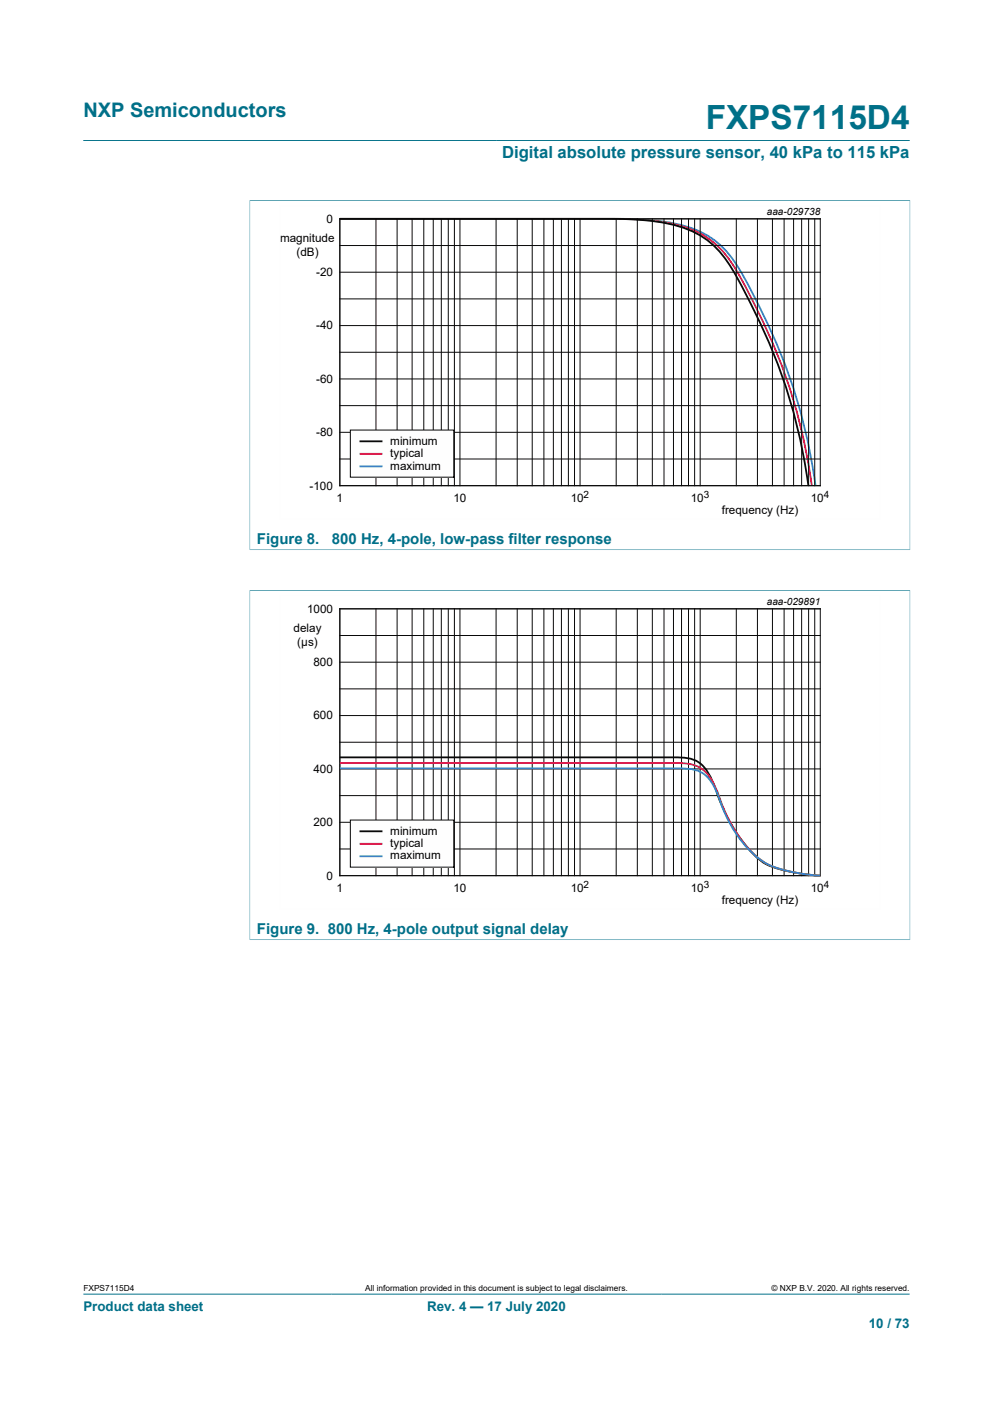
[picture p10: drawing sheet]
<svg xmlns="http://www.w3.org/2000/svg" width="210mm" height="297mm" viewBox="0 0 210 297" stroke-linecap="round" stroke-linejoin="round" font-family="sans-serif">
<path d="M17.6 29.7h174.8M52.8 42.4h139.7M52.8 42.3v74.1M192.4 42.3v74.1M52.8 116.3h139.7M17.6 273.8h174.8" fill="none" stroke="#007088" stroke-width=".21"/>
<g fill="none" stroke="#090909" stroke-width=".21">
<path d="M71.9 46.3h101.6v56.4h-101.6zM71.9 51.9h101.6M71.9 57.6h101.6M79.5 46.3v56.4M84 46.3v56.4M87.2 46.3v56.4M89.6 46.3v56.4M91.6 46.3v56.4M93.3 46.3v56.4M94.8 46.3v56.4M96.1 46.3v56.4M97.3 46.3v56.4"/>
<path d="M104.9 46.3v56.4M109.4 46.3v56.4M112.6 46.3v56.4M115 46.3v56.4M117 46.3v56.4M118.7 46.3v56.4M120.2 46.3v56.4M121.5 46.3v56.4M122.7 46.3v56.4M130.3 46.3v56.4M134.8 46.3v56.4M138 46.3v56.4"/>
<path d="M140.4 46.3v56.4M142.4 46.3v56.4M144.1 46.3v56.4M145.6 46.3v56.4M146.9 46.3v56.4M148.1 46.3v56.4M155.7 46.3v56.4M160.2 46.3v56.4M163.4 46.3v56.4M165.8 46.3v56.4M167.8 46.3v56.4M169.5 46.3v56.4"/>
<path d="M171 46.3v56.4M172.3 46.3v56.4M71.9 63.2h101.6M71.9 74.5h101.6M71.9 68.9h101.6M71.9 85.8h101.6M71.9 97.1h101.6M71.9 80.2h101.6M71.9 91.5h101.6"/>
</g>
<path d="M71.9 46.3h58.9a46.8 46.8 0 0 1 16 2.2 18.8 18.8 0 0 1 10 9.2 123.1 123.1 0 0 1 15.7 45" fill="none" stroke="#3980c9" stroke-width=".38"/>
<path d="M71.9 46.3h58.1a46.8 46.8 0 0 1 16 2.2 18.8 18.8 0 0 1 10 9.2 123 123 0 0 1 15.7 45" fill="none" stroke="#e31449" stroke-width=".38"/>
<path d="M71.9 46.3h57.4a46.8 46.8 0 0 1 16 2.2 18.8 18.8 0 0 1 10 9.2 123.1 123.1 0 0 1 15.7 45" fill="none" stroke="#090909" stroke-width=".38"/>
<path d="M186.2 43.5h-127v66.3h127" fill="none" stroke="#fefefe" stroke-width=".21"/>
<path d="M74.1 91h21.9v9.9h-21.9z" fill="#fefefe"/>
<g fill="none" stroke="#090909" stroke-width=".21">
<path d="M74.1 91h21.9v9.9h-21.9zM71.9 128.8h101.6v56.4h-101.6zM71.9 134.4h101.6M79.5 128.8v56.4M84 128.8v56.4M87.2 128.8v56.4M89.6 128.8v56.4M91.6 128.8v56.4M93.3 128.8v56.4M94.8 128.8v56.4M96.1 128.8v56.4M97.3 128.8v56.4"/>
<path d="M104.9 128.8v56.4M109.4 128.8v56.4M112.6 128.8v56.4M115 128.8v56.4M117 128.8v56.4M118.7 128.8v56.4M120.2 128.8v56.4M121.5 128.8v56.4M122.7 128.8v56.4M130.3 128.8v56.4M134.8 128.8v56.4M138 128.8v56.4"/>
<path d="M140.4 128.8v56.4M142.4 128.8v56.4M144.1 128.8v56.4M145.6 128.8v56.4M146.9 128.8v56.4M148.1 128.8v56.4M155.7 128.8v56.4M160.2 128.8v56.4M163.4 128.8v56.4M165.8 128.8v56.4M167.8 128.8v56.4M169.5 128.8v56.4"/>
<path d="M171 128.8v56.4M172.3 128.8v56.4M71.9 145.7h101.6M71.9 157h101.6M71.9 140.1h101.6M71.9 151.4h101.6M71.9 168.3h101.6M71.9 179.6h101.6M71.9 162.7h101.6M71.9 173.9h101.6"/>
</g>
<path d="M76 93.4h4.9" fill="none" stroke="#090909" stroke-width=".38"/>
<path d="M76 96h4.9" fill="none" stroke="#e31449" stroke-width=".38"/>
<path d="M76 98.6h4.9" fill="none" stroke="#3980c9" stroke-width=".38"/>
<path d="M52.8 124.9h139.7M52.8 124.8v74.1M192.4 124.8v74.1M52.8 198.8h139.7" fill="none" stroke="#007088" stroke-width=".21"/>
<path d="M186.2 126h-127v66.3h127" fill="none" stroke="#fefefe" stroke-width=".21"/>
<path d="M74.1 173.5h21.9v9.9h-21.9z" fill="#fefefe"/>
<path d="M74.1 173.5h21.9v9.9h-21.9z" fill="none" stroke="#090909" stroke-width=".21"/>
<path d="M71.9 160.2h64.8a51.8 51.8 0 0 1 9.6 .4 6.7 6.7 0 0 1 4.1 4.1l.6 1.4a35.3 35.3 0 0 0 9.6 15.7 17.6 17.6 0 0 0 8.2 2.9l4.7 .5M76 175.9h4.9" fill="none" stroke="#090909" stroke-width=".38"/>
<path d="M71.9 161.4h65.2a55.9 55.9 0 0 1 9.3 .3 6.9 6.9 0 0 1 4.6 4.1l.6 1.4a29.8 29.8 0 0 0 9.2 14.6 18.2 18.2 0 0 0 8.2 2.9l4.5 .5M76 178.5h4.9" fill="none" stroke="#e31449" stroke-width=".38"/>
<path d="M71.9 162.6h67a40.2 40.2 0 0 1 8.4 .3 7.3 7.3 0 0 1 4.4 4.9 28.4 28.4 0 0 0 8.2 13.4 15.3 15.3 0 0 0 7.9 3.3l3.4 .6 2.3 .1M76 181.1h4.9" fill="none" stroke="#3980c9" stroke-width=".38"/>
<text font-size="7.1" fill="#007088" x="149.3" y="27.2">FXPS7115D4</text>
<text font-size="4.2" fill="#007088" x="17.6" y="24.8">NXP Semiconductors</text>
<text font-size="3.5" fill="#007088" x="106.2" y="33.5">Digital absolute pressure sensor, 40 kPa to 115 kPa</text>
<g font-size="3.2" fill="#007088">
<text x="54.3" y="115.1">Figure 8.  800 Hz, 4-pole, low-pass filter response</text>
<text x="54.3" y="197.6">Figure 9. 800 Hz, 4-pole output signal delay</text>
</g>
<g font-size="2.8" fill="#007088">
<text x="17.6" y="277.3">Product data sheet</text>
<text x="90.3" y="277.3">Rev. 4 — 17 July 2020</text>
<text x="183.7" y="281">10 / 73</text>
</g>
<g font-size="2.5">
<text x="69.1" y="47.1">0</text>
<text x="59.2" y="51.2">magnitude</text>
<text x="62.7" y="54.2">(dB)</text>
<text x="66.9" y="58.4">-20</text>
<text x="66.9" y="69.7">-40</text>
<text x="66.9" y="81">-60</text>
<text x="66.9" y="92.3">-80</text>
<text x="82.5" y="94">minimum</text>
<text x="82.5" y="96.7">typical</text>
<text x="82.5" y="99.3">maximum</text>
<text x="65.5" y="103.6">-100</text>
<text x="71.2" y="106.1">1</text>
<text x="95.9" y="106.1">10</text>
<text x="120.7" y="106.1">10</text>
<text x="146.1" y="106.1">10</text>
<text x="171.5" y="106.1">10</text>
<text x="152.6" y="108.7">frequency (Hz)</text>
<text x="64.9" y="129.6">1000</text>
<text x="62.1" y="133.7">delay</text>
<text x="62.9" y="136.7">(µs)</text>
<text x="66.3" y="140.9">800</text>
<text x="66.3" y="152.2">600</text>
<text x="66.3" y="163.5">400</text>
<text x="66.3" y="174.8">200</text>
<text x="82.5" y="176.5">minimum</text>
<text x="82.5" y="179.2">typical</text>
<text x="82.5" y="181.8">maximum</text>
<text x="69.1" y="186.1">0</text>
<text x="71.2" y="188.6">1</text>
<text x="95.9" y="188.6">10</text>
<text x="120.7" y="188.6">10</text>
<text x="146.1" y="188.6">10</text>
<text x="152.6" y="191.1">frequency (Hz)</text>
<text x="171.5" y="188.6">10</text>
</g>
<g font-size="2.1">
<text x="162.2" y="45.4">aaa-029738</text>
<text x="123.4" y="105.4">2</text>
<text x="148.8" y="105.4">3</text>
<text x="174.2" y="105.4">4</text>
<text x="162.2" y="127.9">aaa-029891</text>
<text x="123.4" y="187.8">2</text>
<text x="148.8" y="187.8">3</text>
<text x="174.2" y="187.8">4</text>
</g>
<g font-size="1.8">
<text x="17.6" y="273.1">FXPS7115D4</text>
<text x="77.2" y="273.1">All information provided in this document is subject to legal disclaimers.</text>
<text x="163.2" y="273.1">© NXP B.V. 2020. All rights reserved.</text>
</g>
</svg>
